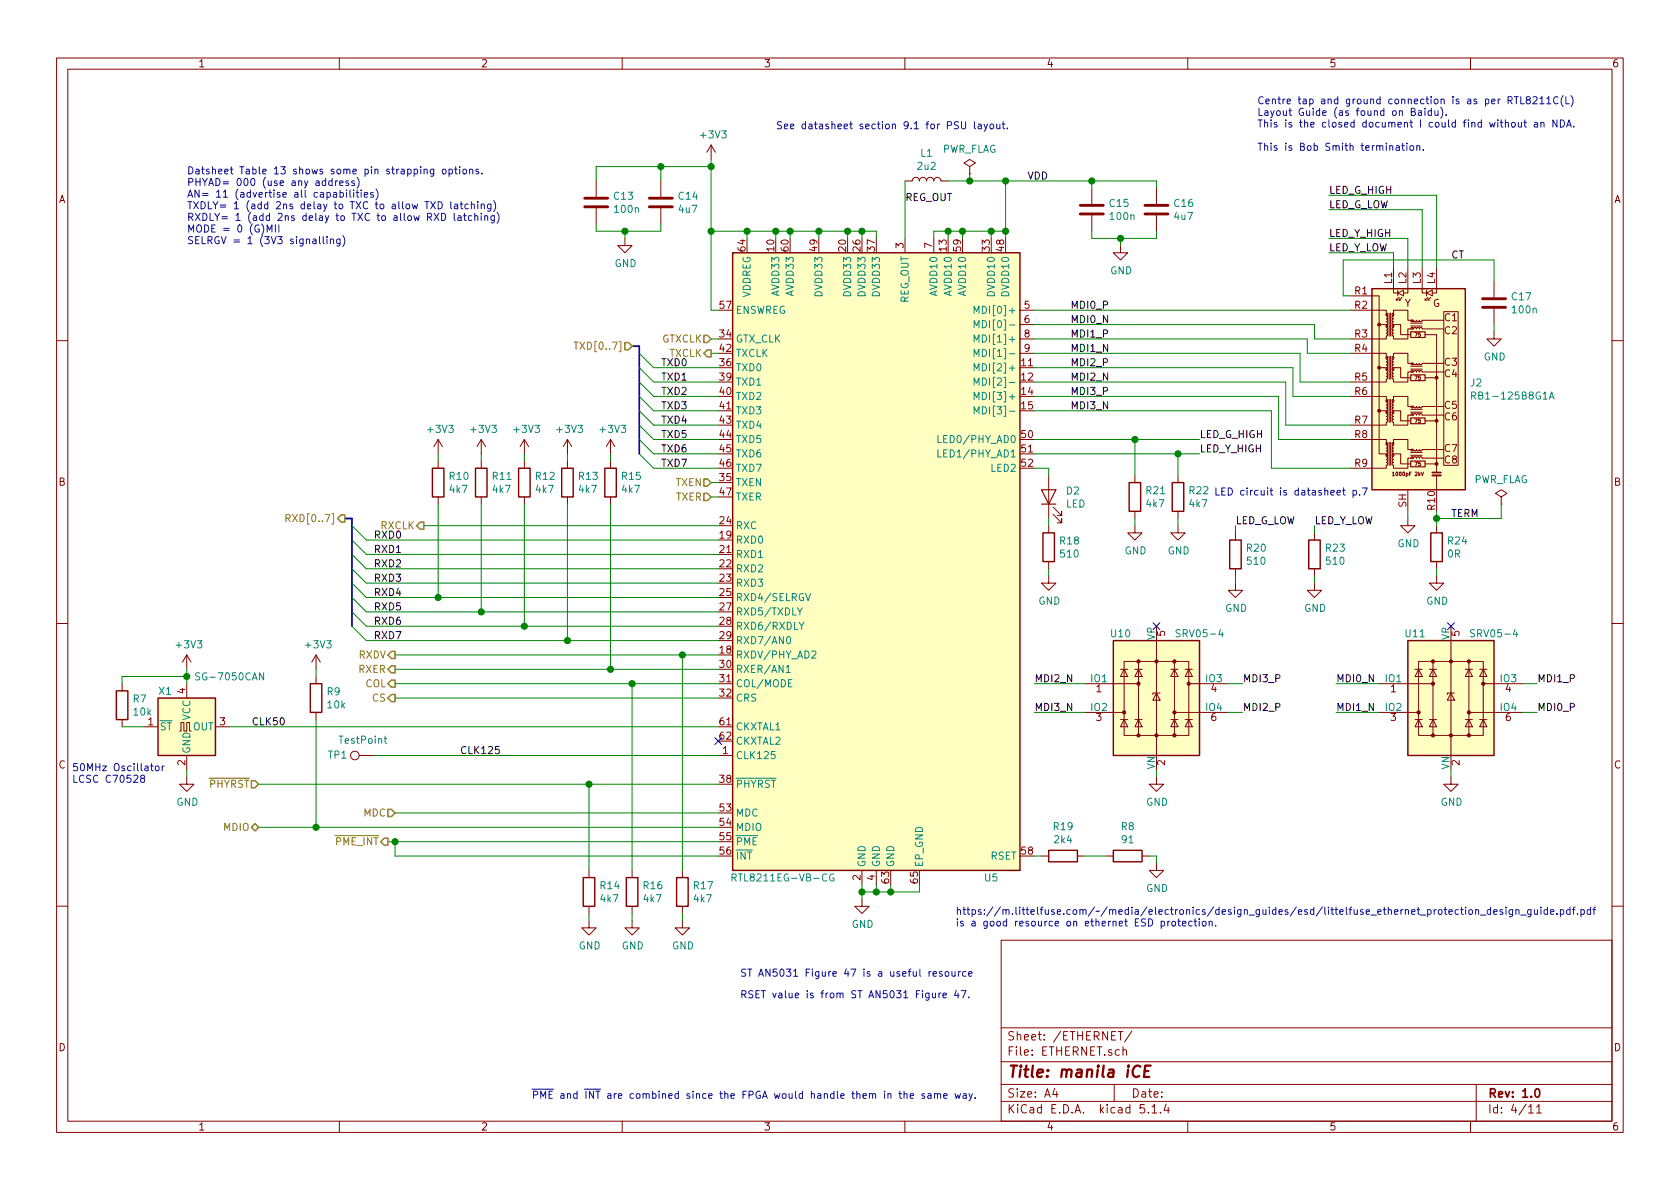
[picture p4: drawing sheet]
EESchema Schematic File Version 4
LIBS:manila_ice-cache
EELAYER 30 0
EELAYER END
$Descr A4 11693 8268
encoding utf-8
Sheet 4 11
Title "manila iCE"
Date ""
Rev "1.0"
Comp ""
Comment1 ""
Comment2 ""
Comment3 ""
Comment4 ""
$EndDescr
$Comp
L power:GND #PWR047
U 1 1
P 6000 6250
F 0 "#PWR047" H 6000 6000 50  0001 C CNN
F 1 "GND" H 6005 6077 50  0000 C CNN
F 2 "" H 6000 6250 50  0001 C CNN
F 3 "" H 6000 6250 50  0001 C CNN
	1    6000 6250
	1    0    0    -1  
$EndComp
$Comp
L power:+3V3 #PWR046
U 1 1
P 4950 1100
F 0 "#PWR046" H 4950 950 50  0001 C CNN
F 1 "+3V3" H 4965 1273 50  0000 C CNN
F 2 "" H 4950 1100 50  0001 C CNN
F 3 "" H 4950 1100 50  0001 C CNN
	1    4950 1100
	1    0    0    -1  
$EndComp
$Comp
L Device:L L1
U 1 1
P 6450 1250
F 0 "L1" V 6640 1250 50  0000 C CNN
F 1 "2u2" V 6549 1250 50  0000 C CNN
F 2 "Inductor_SMD:L_Sunlord_MWSA0518_5.4x5.2mm" H 6450 1250 50  0001 C CNN
F 3 "~" H 6450 1250 50  0001 C CNN
F 4 "0" H 6640 1350 50  0001 C CNN "JLCPCB Rotation"
F 5 "C408345" H 6640 1350 50  0001 C CNN "LCSC Part"
	1    6450 1250
	0    -1   -1   0   
$EndComp
$Comp
L Device:C C16
U 1 1
P 8050 1450
F 0 "C16" H 8165 1496 50  0000 L CNN
F 1 "4u7" H 8165 1405 50  0000 L CNN
F 2 "Capacitor_SMD:C_0603_1608Metric" H 8088 1300 50  0001 C CNN
F 3 "~" H 8050 1450 50  0001 C CNN
F 4 "0" H 8165 1596 50  0001 C CNN "JLCPCB Rotation"
F 5 "C19666" H 8165 1596 50  0001 C CNN "LCSC Part"
	1    8050 1450
	1    0    0    -1  
$EndComp
$Comp
L Device:C C15
U 1 1
P 7600 1450
F 0 "C15" H 7715 1496 50  0000 L CNN
F 1 "100n" H 7715 1405 50  0000 L CNN
F 2 "Capacitor_SMD:C_0603_1608Metric" H 7638 1300 50  0001 C CNN
F 3 "~" H 7600 1450 50  0001 C CNN
F 4 "0" H 7715 1596 50  0001 C CNN "JLCPCB Rotation"
F 5 "C14663" H 7715 1596 50  0001 C CNN "LCSC Part"
	1    7600 1450
	1    0    0    -1  
$EndComp
$Comp
L power:GND #PWR051
U 1 1
P 7800 1700
F 0 "#PWR051" H 7800 1450 50  0001 C CNN
F 1 "GND" H 7805 1527 50  0000 C CNN
F 2 "" H 7800 1700 50  0001 C CNN
F 3 "" H 7800 1700 50  0001 C CNN
	1    7800 1700
	1    0    0    -1  
$EndComp
$Comp
L Device:C C14
U 1 1
P 4600 1400
F 0 "C14" H 4715 1446 50  0000 L CNN
F 1 "4u7" H 4715 1355 50  0000 L CNN
F 2 "Capacitor_SMD:C_0603_1608Metric" H 4638 1250 50  0001 C CNN
F 3 "~" H 4600 1400 50  0001 C CNN
F 4 "0" H 4715 1546 50  0001 C CNN "JLCPCB Rotation"
F 5 "C19666" H 4715 1546 50  0001 C CNN "LCSC Part"
	1    4600 1400
	1    0    0    -1  
$EndComp
$Comp
L Device:C C13
U 1 1
P 4150 1400
F 0 "C13" H 4265 1446 50  0000 L CNN
F 1 "100n" H 4265 1355 50  0000 L CNN
F 2 "Capacitor_SMD:C_0603_1608Metric" H 4188 1250 50  0001 C CNN
F 3 "~" H 4150 1400 50  0001 C CNN
F 4 "0" H 4265 1546 50  0001 C CNN "JLCPCB Rotation"
F 5 "C14663" H 4265 1546 50  0001 C CNN "LCSC Part"
	1    4150 1400
	1    0    0    -1  
$EndComp
$Comp
L power:GND #PWR043
U 1 1
P 4350 1650
F 0 "#PWR043" H 4350 1400 50  0001 C CNN
F 1 "GND" H 4355 1477 50  0000 C CNN
F 2 "" H 4350 1650 50  0001 C CNN
F 3 "" H 4350 1650 50  0001 C CNN
	1    4350 1650
	1    0    0    -1  
$EndComp
$Comp
L Device:R R?
U 1 1
P 850 4900
AR Path="/5D7C5FBE/5D8BFF3C" Ref="R?"  Part="1" 
AR Path="/5E257EC5/5D8BFF3C" Ref="R7"  Part="1" 
F 0 "R7" H 920 4946 50  0000 L CNN
F 1 "10k" H 920 4855 50  0000 L CNN
F 2 "Resistor_SMD:R_0603_1608Metric" V 780 4900 50  0001 C CNN
F 3 "~" H 850 4900 50  0001 C CNN
F 4 "0" H 920 5046 50  0001 C CNN "JLCPCB Rotation"
F 5 "C25804" H 920 5046 50  0001 C CNN "LCSC Part"
	1    850  4900
	1    0    0    -1  
$EndComp
$Comp
L power:+3V3 #PWR?
U 1 1
P 1300 4650
AR Path="/5D7C5FBE/5D8BFF43" Ref="#PWR?"  Part="1" 
AR Path="/5E257EC5/5D8BFF43" Ref="#PWR033"  Part="1" 
F 0 "#PWR033" H 1300 4500 50  0001 C CNN
F 1 "+3V3" H 1315 4823 50  0000 C CNN
F 2 "" H 1300 4650 50  0001 C CNN
F 3 "" H 1300 4650 50  0001 C CNN
	1    1300 4650
	1    0    0    -1  
$EndComp
$Comp
L power:GND #PWR?
U 1 1
P 1300 5400
AR Path="/5D7C5FBE/5D8BFF4C" Ref="#PWR?"  Part="1" 
AR Path="/5E257EC5/5D8BFF4C" Ref="#PWR034"  Part="1" 
F 0 "#PWR034" H 1300 5150 50  0001 C CNN
F 1 "GND" H 1305 5227 50  0000 C CNN
F 2 "" H 1300 5400 50  0001 C CNN
F 3 "" H 1300 5400 50  0001 C CNN
	1    1300 5400
	1    0    0    -1  
$EndComp
$Comp
L Oscillator:SG-7050CAN X?
U 1 1
P 1300 5050
AR Path="/5D7C5FBE/5D8BFF53" Ref="X?"  Part="1" 
AR Path="/5E257EC5/5D8BFF53" Ref="X1"  Part="1" 
F 0 "X1" H 1100 5300 50  0000 L CNN
F 1 "SG-7050CAN" H 1350 5400 50  0000 L CNN
F 2 "Oscillator:Oscillator_SMD_SeikoEpson_SG8002CA-4Pin_7.0x5.0mm" H 2000 4700 50  0001 C CNN
F 3 "https://support.epson.biz/td/api/doc_check.php?dl=brief_SG7050CAN&lang=en" H 1200 5050 50  0001 C CNN
F 4 "0" H 1100 5400 50  0001 C CNN "JLCPCB Rotation"
F 5 "C70528" H 1100 5400 50  0001 C CNN "LCSC Part"
	1    1300 5050
	1    0    0    -1  
$EndComp
$Comp
L Connector:TestPoint TP1
U 1 1
P 2600 5250
F 0 "TP1" V 2600 5500 50  0000 C CNN
F 1 "TestPoint" V 2704 5322 50  0000 C CNN
F 2 "TestPoint:TestPoint_Pad_D1.0mm" H 2800 5250 50  0001 C CNN
F 3 "~" H 2800 5250 50  0001 C CNN
F 4 "0" H 2600 5600 50  0001 C CNN "JLCPCB BOM"
	1    2600 5250
	0    -1   -1   0   
$EndComp
$Comp
L Interface_Ethernet:RTL8211EG-VB-CG U5
U 1 1
P 6100 3850
F 0 "U5" H 6900 1600 50  0000 C CNN
F 1 "RTL8211EG-VB-CG" H 5450 1600 50  0000 C CNN
F 2 "Package_DFN_QFN:QFN-64-1EP_9x9mm_P0.5mm_EP3.8x3.8mm_ThermalVias" H 5500 4250 50  0001 C CNN
F 3 "https://datasheet.lcsc.com/szlcsc/Realtek-Semicon-RTL8211EG-VB-CG_C69264.pdf" H 6800 3650 50  0001 C CNN
F 4 "0" H 6900 1700 50  0001 C CNN "JLCPCB Rotation"
F 5 "C69264" H 6900 1700 50  0001 C CNN "LCSC Part"
	1    6100 3850
	1    0    0    -1  
$EndComp
$Comp
L power:+3V3 #PWR036
U 1 1
P 2200 4650
F 0 "#PWR036" H 2200 4500 50  0001 C CNN
F 1 "+3V3" H 2215 4823 50  0000 C CNN
F 2 "" H 2200 4650 50  0001 C CNN
F 3 "" H 2200 4650 50  0001 C CNN
	1    2200 4650
	1    0    0    -1  
$EndComp
$Comp
L Device:R R9
U 1 1
P 2200 4850
F 0 "R9" H 2270 4896 50  0000 L CNN
F 1 "10k" H 2270 4805 50  0000 L CNN
F 2 "Resistor_SMD:R_0603_1608Metric" V 2130 4850 50  0001 C CNN
F 3 "~" H 2200 4850 50  0001 C CNN
F 4 "0" H 2270 4996 50  0001 C CNN "JLCPCB Rotation"
F 5 "C25804" H 2270 4996 50  0001 C CNN "LCSC Part"
	1    2200 4850
	1    0    0    -1  
$EndComp
$Comp
L power:GND #PWR056
U 1 1
P 10000 4000
F 0 "#PWR056" H 10000 3750 50  0001 C CNN
F 1 "GND" H 10005 3827 50  0000 C CNN
F 2 "" H 10000 4000 50  0001 C CNN
F 3 "" H 10000 4000 50  0001 C CNN
	1    10000 4000
	1    0    0    -1  
$EndComp
$Comp
L Connector:RB1-125B8G1A J2
U 1 1
P 9900 2750
F 0 "J2" H 9570 2846 50  0000 R CNN
F 1 "RB1-125B8G1A" H 9570 2755 50  0000 R CNN
F 2 "Connector_RJ:RJ45_UDE_RB1-125B8G1A" H 9950 2850 50  0001 C CNN
F 3 "https://datasheet.lcsc.com/szlcsc/1901091107_UDE-Corp-RB1-125B8G1A_C363353.pdf" H 9660 2795 50  0001 L TNN
F 4 "0" H 9570 2946 50  0001 C CNN "JLCPCB BOM"
	1    9900 2750
	-1   0    0    -1  
$EndComp
$Comp
L Device:R R24
U 1 1
P 10000 3800
F 0 "R24" H 10070 3846 50  0000 L CNN
F 1 "0R" H 10070 3755 50  0000 L CNN
F 2 "Resistor_SMD:R_0603_1608Metric" V 9930 3800 50  0001 C CNN
F 3 "~" H 10000 3800 50  0001 C CNN
F 4 "0" H 10070 3946 50  0001 C CNN "JLCPCB Rotation"
F 5 "C21189" H 10070 3946 50  0001 C CNN "LCSC Part"
	1    10000 3800
	1    0    0    -1  
$EndComp
$Comp
L Device:C C17
U 1 1
P 10400 2100
F 0 "C17" H 10515 2146 50  0000 L CNN
F 1 "100n" H 10515 2055 50  0000 L CNN
F 2 "Capacitor_SMD:C_0603_1608Metric" H 10438 1950 50  0001 C CNN
F 3 "~" H 10400 2100 50  0001 C CNN
F 4 "0" H 10515 2246 50  0001 C CNN "JLCPCB Rotation"
F 5 "C14663" H 10515 2246 50  0001 C CNN "LCSC Part"
	1    10400 2100
	1    0    0    -1  
$EndComp
$Comp
L power:GND #PWR057
U 1 1
P 10400 2300
F 0 "#PWR057" H 10400 2050 50  0001 C CNN
F 1 "GND" H 10405 2127 50  0000 C CNN
F 2 "" H 10400 2300 50  0001 C CNN
F 3 "" H 10400 2300 50  0001 C CNN
	1    10400 2300
	1    0    0    -1  
$EndComp
$Comp
L Device:R R20
U 1 1
P 8600 3850
F 0 "R20" H 8670 3896 50  0000 L CNN
F 1 "510" H 8670 3805 50  0000 L CNN
F 2 "Resistor_SMD:R_0603_1608Metric" V 8530 3850 50  0001 C CNN
F 3 "~" H 8600 3850 50  0001 C CNN
F 4 "0" H 8670 3996 50  0001 C CNN "JLCPCB Rotation"
F 5 "C23193" H 8670 3996 50  0001 C CNN "LCSC Part"
	1    8600 3850
	1    0    0    -1  
$EndComp
$Comp
L power:GND #PWR050
U 1 1
P 8600 4050
F 0 "#PWR050" H 8600 3800 50  0001 C CNN
F 1 "GND" H 8605 3877 50  0000 C CNN
F 2 "" H 8600 4050 50  0001 C CNN
F 3 "" H 8600 4050 50  0001 C CNN
	1    8600 4050
	1    0    0    -1  
$EndComp
$Comp
L Device:R R23
U 1 1
P 9150 3850
F 0 "R23" H 9220 3896 50  0000 L CNN
F 1 "510" H 9220 3805 50  0000 L CNN
F 2 "Resistor_SMD:R_0603_1608Metric" V 9080 3850 50  0001 C CNN
F 3 "~" H 9150 3850 50  0001 C CNN
F 4 "0" H 9220 3996 50  0001 C CNN "JLCPCB Rotation"
F 5 "C23193" H 9220 3996 50  0001 C CNN "LCSC Part"
	1    9150 3850
	1    0    0    -1  
$EndComp
$Comp
L power:GND #PWR054
U 1 1
P 9150 4050
F 0 "#PWR054" H 9150 3800 50  0001 C CNN
F 1 "GND" H 9155 3877 50  0000 C CNN
F 2 "" H 9150 4050 50  0001 C CNN
F 3 "" H 9150 4050 50  0001 C CNN
	1    9150 4050
	1    0    0    -1  
$EndComp
$Comp
L Device:LED D2
U 1 1
P 7300 3450
F 0 "D2" V 7339 3333 50  0000 R CNN
F 1 "LED" V 7248 3333 50  0000 R CNN
F 2 "Diode_SMD:D_0805_2012Metric_Castellated" H 7300 3450 50  0001 C CNN
F 3 "~" H 7300 3450 50  0001 C CNN
F 4 "0" H 7339 3433 50  0001 C CNN "JLCPCB Rotation"
F 5 "C84256" H 7339 3433 50  0001 C CNN "LCSC Part"
	1    7300 3450
	0    -1   -1   0   
$EndComp
$Comp
L Device:R R18
U 1 1
P 7300 3800
F 0 "R18" H 7370 3846 50  0000 L CNN
F 1 "510" H 7370 3755 50  0000 L CNN
F 2 "Resistor_SMD:R_0603_1608Metric" V 7230 3800 50  0001 C CNN
F 3 "~" H 7300 3800 50  0001 C CNN
F 4 "0" H 7370 3946 50  0001 C CNN "JLCPCB Rotation"
F 5 "C23193" H 7370 3946 50  0001 C CNN "LCSC Part"
	1    7300 3800
	1    0    0    -1  
$EndComp
$Comp
L power:GND #PWR048
U 1 1
P 7300 4000
F 0 "#PWR048" H 7300 3750 50  0001 C CNN
F 1 "GND" H 7305 3827 50  0000 C CNN
F 2 "" H 7300 4000 50  0001 C CNN
F 3 "" H 7300 4000 50  0001 C CNN
	1    7300 4000
	1    0    0    -1  
$EndComp
$Comp
L Device:R R21
U 1 1
P 7900 3450
F 0 "R21" H 7970 3496 50  0000 L CNN
F 1 "4k7" H 7970 3405 50  0000 L CNN
F 2 "Resistor_SMD:R_0603_1608Metric" V 7830 3450 50  0001 C CNN
F 3 "~" H 7900 3450 50  0001 C CNN
F 4 "0" H 7970 3596 50  0001 C CNN "JLCPCB Rotation"
F 5 "C23162" H 7970 3596 50  0001 C CNN "LCSC Part"
	1    7900 3450
	1    0    0    -1  
$EndComp
$Comp
L power:GND #PWR052
U 1 1
P 7900 3650
F 0 "#PWR052" H 7900 3400 50  0001 C CNN
F 1 "GND" H 7905 3477 50  0000 C CNN
F 2 "" H 7900 3650 50  0001 C CNN
F 3 "" H 7900 3650 50  0001 C CNN
	1    7900 3650
	1    0    0    -1  
$EndComp
$Comp
L Device:R R22
U 1 1
P 8200 3450
F 0 "R22" H 8270 3496 50  0000 L CNN
F 1 "4k7" H 8270 3405 50  0000 L CNN
F 2 "Resistor_SMD:R_0603_1608Metric" V 8130 3450 50  0001 C CNN
F 3 "~" H 8200 3450 50  0001 C CNN
F 4 "0" H 8270 3596 50  0001 C CNN "JLCPCB Rotation"
F 5 "C23162" H 8270 3596 50  0001 C CNN "LCSC Part"
	1    8200 3450
	1    0    0    -1  
$EndComp
$Comp
L power:GND #PWR053
U 1 1
P 8200 3650
F 0 "#PWR053" H 8200 3400 50  0001 C CNN
F 1 "GND" H 8205 3477 50  0000 C CNN
F 2 "" H 8200 3650 50  0001 C CNN
F 3 "" H 8200 3650 50  0001 C CNN
	1    8200 3650
	1    0    0    -1  
$EndComp
$Comp
L Device:R R17
U 1 1
P 4750 6200
F 0 "R17" H 4820 6246 50  0000 L CNN
F 1 "4k7" H 4820 6155 50  0000 L CNN
F 2 "Resistor_SMD:R_0603_1608Metric" V 4680 6200 50  0001 C CNN
F 3 "~" H 4750 6200 50  0001 C CNN
F 4 "0" H 4820 6346 50  0001 C CNN "JLCPCB Rotation"
F 5 "C23162" H 4820 6346 50  0001 C CNN "LCSC Part"
	1    4750 6200
	1    0    0    -1  
$EndComp
$Comp
L power:GND #PWR045
U 1 1
P 4750 6400
F 0 "#PWR045" H 4750 6150 50  0001 C CNN
F 1 "GND" H 4755 6227 50  0000 C CNN
F 2 "" H 4750 6400 50  0001 C CNN
F 3 "" H 4750 6400 50  0001 C CNN
	1    4750 6400
	1    0    0    -1  
$EndComp
$Comp
L Device:R R15
U 1 1
P 4250 3350
F 0 "R15" H 4320 3396 50  0000 L CNN
F 1 "4k7" H 4320 3305 50  0000 L CNN
F 2 "Resistor_SMD:R_0603_1608Metric" V 4180 3350 50  0001 C CNN
F 3 "~" H 4250 3350 50  0001 C CNN
F 4 "0" H 4320 3496 50  0001 C CNN "JLCPCB Rotation"
F 5 "C23162" H 4320 3496 50  0001 C CNN "LCSC Part"
	1    4250 3350
	1    0    0    -1  
$EndComp
$Comp
L Device:R R13
U 1 1
P 3950 3350
F 0 "R13" H 4020 3396 50  0000 L CNN
F 1 "4k7" H 4020 3305 50  0000 L CNN
F 2 "Resistor_SMD:R_0603_1608Metric" V 3880 3350 50  0001 C CNN
F 3 "~" H 3950 3350 50  0001 C CNN
F 4 "0" H 4020 3496 50  0001 C CNN "JLCPCB Rotation"
F 5 "C23162" H 4020 3496 50  0001 C CNN "LCSC Part"
	1    3950 3350
	1    0    0    -1  
$EndComp
$Comp
L power:+3V3 #PWR040
U 1 1
P 3950 3150
F 0 "#PWR040" H 3950 3000 50  0001 C CNN
F 1 "+3V3" H 3965 3323 50  0000 C CNN
F 2 "" H 3950 3150 50  0001 C CNN
F 3 "" H 3950 3150 50  0001 C CNN
	1    3950 3150
	1    0    0    -1  
$EndComp
$Comp
L power:+3V3 #PWR042
U 1 1
P 4250 3150
F 0 "#PWR042" H 4250 3000 50  0001 C CNN
F 1 "+3V3" H 4265 3323 50  0000 C CNN
F 2 "" H 4250 3150 50  0001 C CNN
F 3 "" H 4250 3150 50  0001 C CNN
	1    4250 3150
	1    0    0    -1  
$EndComp
$Comp
L Device:R R12
U 1 1
P 3650 3350
F 0 "R12" H 3720 3396 50  0000 L CNN
F 1 "4k7" H 3720 3305 50  0000 L CNN
F 2 "Resistor_SMD:R_0603_1608Metric" V 3580 3350 50  0001 C CNN
F 3 "~" H 3650 3350 50  0001 C CNN
F 4 "0" H 3720 3496 50  0001 C CNN "JLCPCB Rotation"
F 5 "C23162" H 3720 3496 50  0001 C CNN "LCSC Part"
	1    3650 3350
	1    0    0    -1  
$EndComp
$Comp
L Device:R R11
U 1 1
P 3350 3350
F 0 "R11" H 3420 3396 50  0000 L CNN
F 1 "4k7" H 3420 3305 50  0000 L CNN
F 2 "Resistor_SMD:R_0603_1608Metric" V 3280 3350 50  0001 C CNN
F 3 "~" H 3350 3350 50  0001 C CNN
F 4 "0" H 3420 3496 50  0001 C CNN "JLCPCB Rotation"
F 5 "C23162" H 3420 3496 50  0001 C CNN "LCSC Part"
	1    3350 3350
	1    0    0    -1  
$EndComp
$Comp
L power:+3V3 #PWR038
U 1 1
P 3350 3150
F 0 "#PWR038" H 3350 3000 50  0001 C CNN
F 1 "+3V3" H 3365 3323 50  0000 C CNN
F 2 "" H 3350 3150 50  0001 C CNN
F 3 "" H 3350 3150 50  0001 C CNN
	1    3350 3150
	1    0    0    -1  
$EndComp
$Comp
L power:+3V3 #PWR039
U 1 1
P 3650 3150
F 0 "#PWR039" H 3650 3000 50  0001 C CNN
F 1 "+3V3" H 3665 3323 50  0000 C CNN
F 2 "" H 3650 3150 50  0001 C CNN
F 3 "" H 3650 3150 50  0001 C CNN
	1    3650 3150
	1    0    0    -1  
$EndComp
$Comp
L Device:R R16
U 1 1
P 4400 6200
F 0 "R16" H 4470 6246 50  0000 L CNN
F 1 "4k7" H 4470 6155 50  0000 L CNN
F 2 "Resistor_SMD:R_0603_1608Metric" V 4330 6200 50  0001 C CNN
F 3 "~" H 4400 6200 50  0001 C CNN
F 4 "0" H 4470 6346 50  0001 C CNN "JLCPCB Rotation"
F 5 "C23162" H 4470 6346 50  0001 C CNN "LCSC Part"
	1    4400 6200
	1    0    0    -1  
$EndComp
$Comp
L power:GND #PWR044
U 1 1
P 4400 6400
F 0 "#PWR044" H 4400 6150 50  0001 C CNN
F 1 "GND" H 4405 6227 50  0000 C CNN
F 2 "" H 4400 6400 50  0001 C CNN
F 3 "" H 4400 6400 50  0001 C CNN
	1    4400 6400
	1    0    0    -1  
$EndComp
$Comp
L Device:R R10
U 1 1
P 3050 3350
F 0 "R10" H 3120 3396 50  0000 L CNN
F 1 "4k7" H 3120 3305 50  0000 L CNN
F 2 "Resistor_SMD:R_0603_1608Metric" V 2980 3350 50  0001 C CNN
F 3 "~" H 3050 3350 50  0001 C CNN
F 4 "0" H 3120 3496 50  0001 C CNN "JLCPCB Rotation"
F 5 "C23162" H 3120 3496 50  0001 C CNN "LCSC Part"
	1    3050 3350
	1    0    0    -1  
$EndComp
$Comp
L power:+3V3 #PWR037
U 1 1
P 3050 3150
F 0 "#PWR037" H 3050 3000 50  0001 C CNN
F 1 "+3V3" H 3065 3323 50  0000 C CNN
F 2 "" H 3050 3150 50  0001 C CNN
F 3 "" H 3050 3150 50  0001 C CNN
	1    3050 3150
	1    0    0    -1  
$EndComp
$Comp
L Device:R R14
U 1 1
P 4100 6200
F 0 "R14" H 4170 6246 50  0000 L CNN
F 1 "4k7" H 4170 6155 50  0000 L CNN
F 2 "Resistor_SMD:R_0603_1608Metric" V 4030 6200 50  0001 C CNN
F 3 "~" H 4100 6200 50  0001 C CNN
F 4 "0" H 4170 6346 50  0001 C CNN "JLCPCB Rotation"
F 5 "C23162" H 4170 6346 50  0001 C CNN "LCSC Part"
	1    4100 6200
	1    0    0    -1  
$EndComp
$Comp
L power:GND #PWR041
U 1 1
P 4100 6400
F 0 "#PWR041" H 4100 6150 50  0001 C CNN
F 1 "GND" H 4105 6227 50  0000 C CNN
F 2 "" H 4100 6400 50  0001 C CNN
F 3 "" H 4100 6400 50  0001 C CNN
	1    4100 6400
	1    0    0    -1  
$EndComp
$Comp
L power:PWR_FLAG #FLG02
U 1 1
P 6750 1200
F 0 "#FLG02" H 6750 1275 50  0001 C CNN
F 1 "PWR_FLAG" H 6750 1373 50  0000 C CNN
F 2 "" H 6750 1200 50  0001 C CNN
F 3 "~" H 6750 1200 50  0001 C CNN
	1    6750 1200
	1    0    0    -1  
$EndComp
$Comp
L Device:R R19
U 1 1
P 7400 5950
F 0 "R19" V 7193 5950 50  0000 C CNN
F 1 "2k4" V 7284 5950 50  0000 C CNN
F 2 "Resistor_SMD:R_0603_1608Metric" V 7330 5950 50  0001 C CNN
F 3 "~" H 7400 5950 50  0001 C CNN
F 4 "0" H 7193 6050 50  0001 C CNN "JLCPCB Rotation"
F 5 "C22940" H 7193 6050 50  0001 C CNN "LCSC Part"
	1    7400 5950
	0    1    1    0   
$EndComp
$Comp
L power:GND #PWR049
U 1 1
P 8050 6000
F 0 "#PWR049" H 8050 5750 50  0001 C CNN
F 1 "GND" H 8055 5827 50  0000 C CNN
F 2 "" H 8050 6000 50  0001 C CNN
F 3 "" H 8050 6000 50  0001 C CNN
	1    8050 6000
	1    0    0    -1  
$EndComp
$Comp
L power:GND #PWR055
U 1 1
P 9800 3600
F 0 "#PWR055" H 9800 3350 50  0001 C CNN
F 1 "GND" H 9805 3427 50  0000 C CNN
F 2 "" H 9800 3600 50  0001 C CNN
F 3 "" H 9800 3600 50  0001 C CNN
	1    9800 3600
	1    0    0    -1  
$EndComp
$Comp
L power:PWR_FLAG #FLG03
U 1 1
P 10450 3500
F 0 "#FLG03" H 10450 3575 50  0001 C CNN
F 1 "PWR_FLAG" H 10450 3673 50  0000 C CNN
F 2 "" H 10450 3500 50  0001 C CNN
F 3 "~" H 10450 3500 50  0001 C CNN
	1    10450 3500
	1    0    0    -1  
$EndComp
$Comp
L Device:R R8
U 1 1
P 7850 5950
F 0 "R8" V 7643 5950 50  0000 C CNN
F 1 "91" V 7734 5950 50  0000 C CNN
F 2 "Resistor_SMD:R_0603_1608Metric" V 7780 5950 50  0001 C CNN
F 3 "~" H 7850 5950 50  0001 C CNN
F 4 "0" H 7643 6050 50  0001 C CNN "JLCPCB Rotation"
F 5 "C25199" H 7643 6050 50  0001 C CNN "LCSC Part"
	1    7850 5950
	0    1    1    0   
$EndComp
$Comp
L power:GND #PWR?
U 1 1
P 8050 5400
AR Path="/5DBCBFCD" Ref="#PWR?"  Part="1" 
AR Path="/5E257EC5/5DBCBFCD" Ref="#PWR0150"  Part="1" 
F 0 "#PWR0150" H 8050 5150 50  0001 C CNN
F 1 "GND" H 8055 5227 50  0000 C CNN
F 2 "" H 8050 5400 50  0001 C CNN
F 3 "" H 8050 5400 50  0001 C CNN
	1    8050 5400
	1    0    0    -1  
$EndComp
$Comp
L Power_Protection:SRV05-4 U?
U 1 1
P 8050 4850
AR Path="/5DBCBFD5" Ref="U?"  Part="1" 
AR Path="/5E257EC5/5DBCBFD5" Ref="U10"  Part="1" 
F 0 "U10" H 7800 5300 50  0000 C CNN
F 1 "SRV05-4" H 8350 5300 50  0000 C CNN
F 2 "Package_TO_SOT_SMD:SOT-23-6" H 8750 4400 50  0001 C CNN
F 3 "~" H 8050 4850 50  0001 C CNN
F 4 "180" H 7800 5400 50  0001 C CNN "JLCPCB Rotation"
F 5 "C85364" H 8050 4850 50  0001 C CNN "LCSC Part"
	1    8050 4850
	1    0    0    -1  
$EndComp
$Comp
L power:GND #PWR?
U 1 1
P 10100 5400
AR Path="/5DBEFACB" Ref="#PWR?"  Part="1" 
AR Path="/5E257EC5/5DBEFACB" Ref="#PWR0151"  Part="1" 
F 0 "#PWR0151" H 10100 5150 50  0001 C CNN
F 1 "GND" H 10105 5227 50  0000 C CNN
F 2 "" H 10100 5400 50  0001 C CNN
F 3 "" H 10100 5400 50  0001 C CNN
	1    10100 5400
	1    0    0    -1  
$EndComp
$Comp
L Power_Protection:SRV05-4 U?
U 1 1
P 10100 4850
AR Path="/5DBEFAD3" Ref="U?"  Part="1" 
AR Path="/5E257EC5/5DBEFAD3" Ref="U11"  Part="1" 
F 0 "U11" H 9850 5300 50  0000 C CNN
F 1 "SRV05-4" H 10400 5300 50  0000 C CNN
F 2 "Package_TO_SOT_SMD:SOT-23-6" H 10800 4400 50  0001 C CNN
F 3 "~" H 10100 4850 50  0001 C CNN
F 4 "180" H 9850 5400 50  0001 C CNN "JLCPCB Rotation"
F 5 "C85364" H 10100 4850 50  0001 C CNN "LCSC Part"
	1    10100 4850
	1    0    0    -1  
$EndComp
Text HLabel 4950 2350 0    50   Input ~ 0
GTXCLK
Text HLabel 4950 2450 0    50   Output ~ 0
TXCLK
Text HLabel 4400 2400 0    50   Input ~ 0
TXD[0..7]
Text HLabel 4950 3350 0    50   Input ~ 0
TXEN
Text HLabel 4950 3450 0    50   Input ~ 0
TXER
Text HLabel 2950 3650 0    50   Output ~ 0
RXCLK
Text HLabel 2400 3600 0    50   Output ~ 0
RXD[0..7]
Text HLabel 2750 4550 0    50   Output ~ 0
RXDV
Text HLabel 2750 4650 0    50   Output ~ 0
RXER
Text HLabel 2750 4750 0    50   Output ~ 0
COL
Text HLabel 2750 4850 0    50   Output ~ 0
CS
Text HLabel 2750 5650 0    50   Input ~ 0
MDC
Text HLabel 1800 5750 0    50   BiDi ~ 0
MDIO
Text HLabel 2700 5850 0    50   Output ~ 0
~PME_INT
Text HLabel 1800 5450 0    50   Input ~ 0
~PHYRST
Text Notes 5400 900  0    50   ~ 0
See datasheet section 9.1 for PSU layout.
Text Label 4600 2550 0    50   ~ 0
TXD0
Text Label 4600 2650 0    50   ~ 0
TXD1
Text Label 4600 2750 0    50   ~ 0
TXD2
Text Label 4600 2850 0    50   ~ 0
TXD3
Text Label 4600 2950 0    50   ~ 0
TXD4
Text Label 4600 3050 0    50   ~ 0
TXD5
Text Label 4600 3150 0    50   ~ 0
TXD6
Text Label 4600 3250 0    50   ~ 0
TXD7
Text Label 2600 3750 0    50   ~ 0
RXD0
Text Label 2600 3850 0    50   ~ 0
RXD1
Text Label 2600 3950 0    50   ~ 0
RXD2
Text Label 2600 4050 0    50   ~ 0
RXD3
Text Label 2600 4150 0    50   ~ 0
RXD4
Text Label 2600 4250 0    50   ~ 0
RXD5
Text Label 2600 4350 0    50   ~ 0
RXD6
Text Label 2600 4450 0    50   ~ 0
RXD7
Text Notes 500  5450 0    50   ~ 0
50MHz Oscillator\nLCSC C70528
Text Notes 3700 7650 0    50   ~ 0
~PME~ and ~INT~ are combined since the FPGA would handle them in the same way.
Text Notes 8750 1050 0    50   ~ 0
Centre tap and ground connection is as per RTL8211C(L)\nLayout Guide (as found on Baidu).\nThis is the closed document I could find without an NDA.\n\nThis is Bob Smith termination.
Text Label 9250 1650 0    50   ~ 0
LED_Y_HIGH
Text Label 9250 1750 0    50   ~ 0
LED_Y_LOW
Text Label 9250 1350 0    50   ~ 0
LED_G_HIGH
Text Label 9250 1450 0    50   ~ 0
LED_G_LOW
Text Label 8350 3050 0    50   ~ 0
LED_G_HIGH
Text Label 8350 3150 0    50   ~ 0
LED_Y_HIGH
Text Label 8600 3650 0    50   ~ 0
LED_G_LOW
Text Label 9150 3650 0    50   ~ 0
LED_Y_LOW
Text Notes 8450 3450 0    50   ~ 0
LED circuit is datasheet p.7
Text Notes 1300 1700 0    50   ~ 0
Datsheet Table 13 shows some pin strapping options.\nPHYAD= 000 (use any address)\nAN= 11 (advertise all capabilities)\nTXDLY= 1 (add 2ns delay to TXC to allow TXD latching)\nRXDLY= 1 (add 2ns delay to TXC to allow RXD latching)\nMODE = 0 (G)MII\nSELRGV = 1 (3V3 signalling)
Text Notes 5150 6800 0    50   ~ 0
ST AN5031 Figure 47 is a useful resource
Text Notes 5150 6950 0    50   ~ 0
RSET value is from ST AN5031 Figure 47.
Text Label 7450 2150 0    50   ~ 0
MDI0_P
Text Label 7450 2250 0    50   ~ 0
MDI0_N
Text Label 7450 2350 0    50   ~ 0
MDI1_P
Text Label 7450 2450 0    50   ~ 0
MDI1_N
Text Label 7450 2550 0    50   ~ 0
MDI2_P
Text Label 7450 2650 0    50   ~ 0
MDI2_N
Text Label 7450 2750 0    50   ~ 0
MDI3_P
Text Label 7450 2850 0    50   ~ 0
MDI3_N
Text Label 3200 5250 0    50   ~ 0
CLK125
Text Label 6300 1400 0    50   ~ 0
REG_OUT
Text Label 7150 1250 0    50   ~ 0
VDD
Text Label 10100 1800 0    50   ~ 0
CT
Text Label 10100 3600 0    50   ~ 0
TERM
Text Label 1750 5050 0    50   ~ 0
CLK50
Text Label 8650 4750 0    50   ~ 0
MDI3_P
Text Label 7200 4750 0    50   ~ 0
MDI2_N
Text Label 8650 4950 0    50   ~ 0
MDI2_P
Text Label 7200 4950 0    50   ~ 0
MDI3_N
Text Label 10700 4750 0    50   ~ 0
MDI1_P
Text Label 9300 4950 0    50   ~ 0
MDI1_N
Text Label 9300 4750 0    50   ~ 0
MDI0_N
Text Label 10700 4950 0    50   ~ 0
MDI0_P
Text Notes 6650 6450 0    50   ~ 0
https://m.littelfuse.com/~~/media/electronics/design_guides/esd/littelfuse_ethernet_protection_design_guide.pdf.pdf\nis a good resource on ethernet ESD protection.
Wire Wire Line
	6400 6150 6400 6200
Wire Wire Line
	6400 6200 6200 6200
Wire Wire Line
	6000 6200 6000 6150
Wire Wire Line
	6000 6250 6000 6200
Wire Wire Line
	6100 6150 6100 6200
Wire Wire Line
	6100 6200 6000 6200
Wire Wire Line
	6200 6150 6200 6200
Wire Wire Line
	6200 6200 6100 6200
Wire Wire Line
	5000 2150 4950 2150
Wire Wire Line
	4950 2150 4950 1600
Wire Wire Line
	5200 1650 5200 1600
Wire Wire Line
	5200 1600 4950 1600
Wire Wire Line
	4950 1600 4950 1150
Wire Wire Line
	5200 1600 5400 1600
Wire Wire Line
	6100 1600 6100 1650
Wire Wire Line
	6000 1650 6000 1600
Wire Wire Line
	6000 1600 6100 1600
Wire Wire Line
	5900 1650 5900 1600
Wire Wire Line
	5900 1600 6000 1600
Wire Wire Line
	5700 1650 5700 1600
Wire Wire Line
	5700 1600 5900 1600
Wire Wire Line
	5500 1650 5500 1600
Wire Wire Line
	5500 1600 5700 1600
Wire Wire Line
	5400 1650 5400 1600
Wire Wire Line
	5400 1600 5500 1600
Wire Wire Line
	6300 1650 6300 1250
Wire Wire Line
	7600 1600 7600 1650
Wire Wire Line
	7600 1650 7800 1650
Wire Wire Line
	8050 1650 8050 1600
Wire Wire Line
	7800 1700 7800 1650
Wire Wire Line
	7800 1650 8050 1650
Wire Wire Line
	6600 1250 6750 1250
Wire Wire Line
	8050 1250 8050 1300
Wire Wire Line
	7600 1300 7600 1250
Wire Wire Line
	7600 1250 8050 1250
Wire Wire Line
	7000 1650 7000 1600
Wire Wire Line
	7000 1250 7600 1250
Wire Wire Line
	6900 1650 6900 1600
Wire Wire Line
	6900 1600 7000 1600
Wire Wire Line
	7000 1600 7000 1250
Wire Wire Line
	6500 1650 6500 1600
Wire Wire Line
	6500 1600 6600 1600
Wire Wire Line
	6700 1650 6700 1600
Wire Wire Line
	6700 1600 6900 1600
Wire Wire Line
	6600 1650 6600 1600
Wire Wire Line
	6600 1600 6700 1600
Wire Wire Line
	4150 1550 4150 1600
Wire Wire Line
	4150 1600 4350 1600
Wire Wire Line
	4600 1600 4600 1550
Wire Wire Line
	4350 1650 4350 1600
Wire Wire Line
	4350 1600 4600 1600
Wire Wire Line
	4150 1150 4600 1150
Wire Wire Line
	4150 1150 4150 1250
Wire Wire Line
	4950 1150 4950 1100
Wire Wire Line
	4600 1150 4600 1250
Wire Wire Line
	4600 1150 4950 1150
Wire Wire Line
	4950 2350 5000 2350
Wire Wire Line
	5000 2450 4950 2450
Wire Wire Line
	4550 2550 5000 2550
Wire Wire Line
	4550 2650 5000 2650
Wire Wire Line
	4550 2750 5000 2750
Wire Wire Line
	4550 2850 5000 2850
Wire Wire Line
	4550 2950 5000 2950
Wire Wire Line
	4550 3050 5000 3050
Wire Wire Line
	4550 3150 5000 3150
Wire Wire Line
	4550 3250 5000 3250
Wire Bus Line
	4400 2400 4450 2400
Wire Wire Line
	4950 3350 5000 3350
Wire Wire Line
	5000 3450 4950 3450
Wire Wire Line
	2750 4550 4750 4550
Wire Wire Line
	2750 4750 4400 4750
Wire Wire Line
	5000 4850 2750 4850
Wire Wire Line
	2950 3650 5000 3650
Wire Bus Line
	2450 3600 2400 3600
Wire Wire Line
	1000 5050 850  5050
Wire Wire Line
	1300 4750 1300 4700
Wire Wire Line
	1300 4700 1300 4650
Wire Wire Line
	1300 5350 1300 5400
Wire Wire Line
	850  4750 850  4700
Wire Wire Line
	850  4700 1300 4700
Wire Wire Line
	2600 5250 5000 5250
Wire Wire Line
	5000 5050 1600 5050
Wire Wire Line
	2750 5650 5000 5650
Wire Wire Line
	2200 4700 2200 4650
Wire Wire Line
	1800 5750 2200 5750
Wire Wire Line
	2200 5000 2200 5750
Wire Wire Line
	2200 5750 5000 5750
Wire Wire Line
	5000 5850 2750 5850
Wire Wire Line
	5000 5950 2750 5950
Wire Wire Line
	2750 5950 2750 5850
Wire Wire Line
	2750 5850 2700 5850
Wire Wire Line
	7200 2350 9100 2350
Wire Wire Line
	10000 3950 10000 4000
Wire Wire Line
	10000 3550 10000 3600
Wire Wire Line
	9400 2050 9350 2050
Wire Wire Line
	9350 2050 9350 1800
Wire Wire Line
	9350 1800 10400 1800
Wire Wire Line
	10400 1800 10400 1950
Wire Wire Line
	10400 2300 10400 2250
Wire Wire Line
	7200 2150 9400 2150
Wire Wire Line
	9150 2250 9150 2350
Wire Wire Line
	9150 2350 9400 2350
Wire Wire Line
	7200 2250 9150 2250
Wire Wire Line
	9100 2350 9100 2450
Wire Wire Line
	9100 2450 9400 2450
Wire Wire Line
	9050 2450 9050 2650
Wire Wire Line
	9050 2650 9400 2650
Wire Wire Line
	7200 2450 9050 2450
Wire Wire Line
	9000 2550 9000 2750
Wire Wire Line
	9000 2750 9400 2750
Wire Wire Line
	7200 2550 9000 2550
Wire Wire Line
	8950 2650 8950 2950
Wire Wire Line
	8950 2950 9400 2950
Wire Wire Line
	7200 2650 8950 2650
Wire Wire Line
	8900 2750 8900 3050
Wire Wire Line
	8900 3050 9400 3050
Wire Wire Line
	7200 2750 8900 2750
Wire Wire Line
	8850 2850 8850 3250
Wire Wire Line
	8850 3250 9400 3250
Wire Wire Line
	7200 2850 8850 2850
Wire Wire Line
	9700 1850 9700 1750
Wire Wire Line
	9800 1850 9800 1650
Wire Wire Line
	9800 1650 9250 1650
Wire Wire Line
	9250 1750 9700 1750
Wire Wire Line
	9900 1850 9900 1450
Wire Wire Line
	9900 1450 9250 1450
Wire Wire Line
	10000 1850 10000 1350
Wire Wire Line
	10000 1350 9250 1350
Wire Wire Line
	7200 3050 7900 3050
Wire Wire Line
	7200 3150 8200 3150
Wire Wire Line
	8600 4050 8600 4000
Wire Wire Line
	8600 3650 8600 3700
Wire Wire Line
	9150 4050 9150 4000
Wire Wire Line
	9150 3650 9150 3700
Wire Wire Line
	7300 4000 7300 3950
Wire Wire Line
	7300 3600 7300 3650
Wire Wire Line
	7300 3300 7300 3250
Wire Wire Line
	7300 3250 7200 3250
Wire Wire Line
	7900 3650 7900 3600
Wire Wire Line
	8200 3650 8200 3600
Wire Wire Line
	7900 3300 7900 3050
Wire Wire Line
	7900 3050 8350 3050
Wire Wire Line
	8200 3300 8200 3150
Wire Wire Line
	8200 3150 8350 3150
Wire Wire Line
	2550 3750 5000 3750
Wire Wire Line
	2550 3850 5000 3850
Wire Wire Line
	2550 3950 5000 3950
Wire Wire Line
	2550 4050 5000 4050
Wire Wire Line
	2550 4250 3350 4250
Wire Wire Line
	2550 4350 3650 4350
Wire Wire Line
	2550 4450 3950 4450
Wire Wire Line
	4750 6400 4750 6350
Wire Wire Line
	4750 6050 4750 4550
Wire Wire Line
	4750 4550 5000 4550
Wire Wire Line
	3950 3150 3950 3200
Wire Wire Line
	4250 3150 4250 3200
Wire Wire Line
	3950 3500 3950 4450
Wire Wire Line
	3950 4450 5000 4450
Wire Wire Line
	3350 3150 3350 3200
Wire Wire Line
	3650 3150 3650 3200
Wire Wire Line
	3650 3500 3650 4350
Wire Wire Line
	3650 4350 5000 4350
Wire Wire Line
	3350 3500 3350 4250
Wire Wire Line
	3350 4250 5000 4250
Wire Wire Line
	4400 6400 4400 6350
Wire Wire Line
	4400 6050 4400 4750
Wire Wire Line
	4400 4750 5000 4750
Wire Wire Line
	2550 4150 3050 4150
Wire Wire Line
	3050 3150 3050 3200
Wire Wire Line
	3050 3500 3050 4150
Wire Wire Line
	3050 4150 5000 4150
Wire Wire Line
	4100 6400 4100 6350
Wire Wire Line
	4100 6050 4100 5450
Wire Wire Line
	4100 5450 5000 5450
Wire Wire Line
	2750 4650 4250 4650
Wire Wire Line
	4250 3500 4250 4650
Wire Wire Line
	4250 4650 5000 4650
Wire Wire Line
	6750 1200 6750 1250
Wire Wire Line
	6750 1250 7000 1250
Wire Wire Line
	7200 5950 7250 5950
Wire Wire Line
	9800 3550 9800 3600
Wire Wire Line
	10450 3500 10450 3600
Wire Wire Line
	10450 3600 10000 3600
Wire Wire Line
	10000 3600 10000 3650
Wire Wire Line
	1800 5450 4100 5450
Wire Wire Line
	7550 5950 7700 5950
Wire Wire Line
	8000 5950 8050 5950
Wire Wire Line
	8050 5950 8050 6000
Wire Wire Line
	8050 5350 8050 5400
Wire Wire Line
	10100 5350 10100 5400
Wire Wire Line
	7550 4750 7200 4750
Wire Wire Line
	7550 4950 7200 4950
Wire Wire Line
	8550 4750 8650 4750
Wire Wire Line
	8550 4950 8650 4950
Wire Wire Line
	9300 4950 9600 4950
Wire Wire Line
	10600 4750 10700 4750
Wire Wire Line
	9300 4750 9600 4750
Wire Wire Line
	10600 4950 10700 4950
Entry Wire Line
	4450 2450 4550 2550
Entry Wire Line
	4450 2550 4550 2650
Entry Wire Line
	4450 2650 4550 2750
Entry Wire Line
	4450 2750 4550 2850
Entry Wire Line
	4450 2850 4550 2950
Entry Wire Line
	4450 2950 4550 3050
Entry Wire Line
	4450 3050 4550 3150
Entry Wire Line
	4450 3150 4550 3250
Entry Wire Line
	2450 3650 2550 3750
Entry Wire Line
	2450 3750 2550 3850
Entry Wire Line
	2450 3850 2550 3950
Entry Wire Line
	2450 3950 2550 4050
Entry Wire Line
	2450 4050 2550 4150
Entry Wire Line
	2450 4150 2550 4250
Entry Wire Line
	2450 4250 2550 4350
Entry Wire Line
	2450 4350 2550 4450
Connection ~ 6000 6200
Connection ~ 6100 6200
Connection ~ 6200 6200
Connection ~ 4950 1600
Connection ~ 5200 1600
Connection ~ 6000 1600
Connection ~ 5900 1600
Connection ~ 5700 1600
Connection ~ 5500 1600
Connection ~ 5400 1600
Connection ~ 7800 1650
Connection ~ 7600 1250
Connection ~ 7000 1250
Connection ~ 7000 1600
Connection ~ 6900 1600
Connection ~ 6700 1600
Connection ~ 6600 1600
Connection ~ 4350 1600
Connection ~ 4950 1150
Connection ~ 4600 1150
Connection ~ 1300 4700
Connection ~ 2200 5750
Connection ~ 2750 5850
Connection ~ 7900 3050
Connection ~ 8200 3150
Connection ~ 4750 4550
Connection ~ 3950 4450
Connection ~ 3650 4350
Connection ~ 3350 4250
Connection ~ 4400 4750
Connection ~ 3050 4150
Connection ~ 4100 5450
Connection ~ 4250 4650
Connection ~ 6750 1250
Connection ~ 10000 3600
NoConn ~ 5000 5150
NoConn ~ 8050 4350
NoConn ~ 10100 4350
Wire Bus Line
	2450 3600 2450 4350
Wire Bus Line
	4450 2400 4450 3150
$EndSCHEMATC
